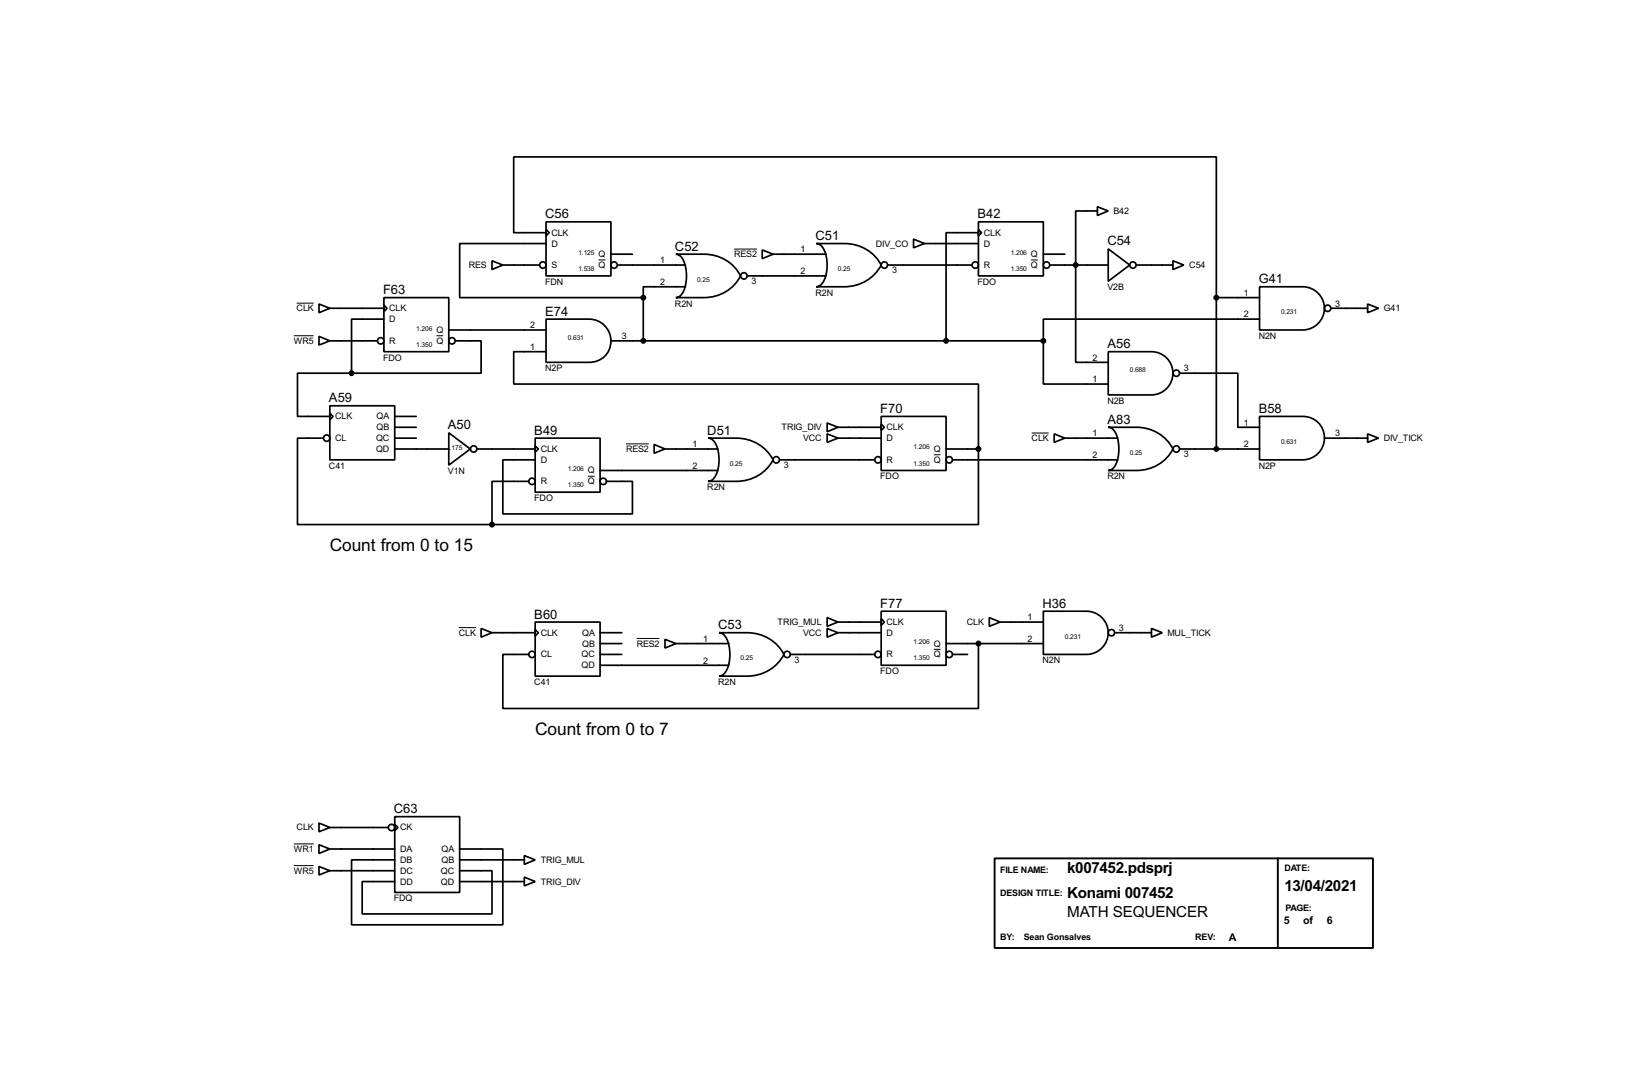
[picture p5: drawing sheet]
<svg xmlns="http://www.w3.org/2000/svg" width="383mm" height="256mm" viewBox="0 0 383 256" stroke-linecap="round" stroke-linejoin="round" font-family="sans-serif">
<g fill="none" stroke="#000" stroke-width=".4">
<path d="M128.3 52.1h15.3v12.7h-15.3zM128.3 53.9l.8 .8-.8 .7zM128.3 54.7h-7.6v-17.8h165.1v33M128.3 57.2h-20.3v12.7h43.2M143.6 59.7h5M158.8 59.7h6.6a9.5 9.5 0 0 1 8.6 5.1 9.5 9.5 0 0 1-8.6 5.1h-6.6a3.2 3.2 0 0 0 2.3-3.1 7.9 7.9 0 0 0-1.3-6.7zM179.1 58.7l2.6 1-2.6 1.1zM181.7 59.7h12.4M191.8 57.2h6.6a9.6 9.6 0 0 1 8.7 5.1 9.6 9.6 0 0 1-8.7 5.1h-6.6a3.2 3.2 0 0 0 2.4-3.2 7.6 7.6 0 0 0-1.4-6.6zM214.7 56.2l2.5 1-2.5 1zM217.2 57.2h12.7M229.9 52.1h15.3v12.7h-15.3z"/>
<path d="M229.9 53.9l.8 .8-.8 .7zM229.9 54.7h-7.6v25.4M245.2 59.7h5M257.9 48.6l2.5 1-2.5 1zM257.9 49.6h-5.1v35.5h7.6M260.4 58.5l5.1 3.8-5.1 3.8zM75 71.4l2.5 1-2.5 1.1zM75 79l2.5 1.1-2.5 1zM77.5 72.4h12.7M90.2 69.9h15.3v12.7h-15.3zM90.2 71.7l.8 .7-.8 .8zM90.2 75h-7.6v12.7"/>
<path d="M105.5 77.5h22.8M115.6 61.3l2.6 1-2.6 1zM118.2 62.3h8.6M128.3 75h10.2a5.1 5.1 0 0 1 5.1 5 5.1 5.1 0 0 1-5.1 5.1h-10.2zM145.1 62.3h16M151.2 69.9v10.2M161.1 67.4h-9.9v2.5M175.6 64.8h18.5M208.6 62.3h19.8M246.7 62.3h13.7M267 62.3h8.6M275.6 61.3l2.6 1-2.6 1z"/>
<path d="M285.8 69.9v35.6M285.8 69.9h10.2M296 67.4h10.1a5.1 5.1 0 0 1 5.1 5 5.1 5.1 0 0 1-5.1 5.1h-10.1zM296 75h-50.8v5.1M312.7 72.4h8.7M321.4 71.4l2.5 1-2.5 1.1zM77.5 95.3h15.3v12.7h-15.3zM77.5 97.1l.8 .7-.8 .8zM77.5 80.1h11.2M82.6 87.7h-12.7v10.1h7.6M92.8 97.8h5M107 80.1h6.1v7.6h-30.5"/>
<path d="M128.3 82.6h-7.6v7.6h109.2v15.3M143.6 80.1h101.6M194.4 99.4l2.5 1-2.5 1zM207.1 97.8h15.2v12.7h-15.2zM207.1 99.6l.7 .8-.7 .7zM245.2 80.1v10.1h15.2M260.4 82.6h10.2a5.1 5.1 0 0 1 5 5.1 5.1 5.1 0 0 1-5 5.1h-10.2zM277.2 87.7h13.7v12.7h5.1M296 97.8h10.1a5.1 5.1 0 0 1 5.1 5.1 5.1 5.1 0 0 1-5.1 5.1h-10.1zM76 102.9h-6.1v20.3h45.7M92.8 102.9h5M92.8 100.4h5"/>
<path d="M92.8 105.5h12.7M105.5 101.7l5 3.8-5 3.8zM112.1 105.5h13.7M124.3 113.1h-8.7v10.1M125.8 102.9h15.2v12.7h-15.2zM125.8 104.7l.7 .8-.7 .7zM125.8 108h-7.6v12.7h30.4v-7.6h-6.1M141 110.5h27.7M153.7 104.4l2.6 1.1-2.6 1zM156.3 105.5h12.4M166.4 102.9h6.6a9.6 9.6 0 0 1 8.7 5.1 9.6 9.6 0 0 1-8.7 5.1h-6.6a3.2 3.2 0 0 0 2.4-3.2 7.7 7.7 0 0 0-1.4-6.6zM183.2 108h22.3"/>
<path d="M194.4 101.9l2.5 1-2.5 1zM196.9 102.9h10.2M196.9 100.4h10.2M222.3 105.5h7.6M223.8 108h38.9M229.9 105.5v17.7h-114.3M247.7 101.9l2.5 1-2.5 1zM250.2 102.9h12.5M260.4 100.4h6.6a9.5 9.5 0 0 1 8.6 5.1 9.4 9.4 0 0 1-8.6 5h-6.6a3.1 3.1 0 0 0 2.3-3.1 7.9 7.9 0 0 0-1.3-6.6zM277.2 105.5h18.8M311.2 102.9h10.2M321.4 101.9l2.5 1-2.5 1z"/>
<path d="M113.1 147.6l2.5 1-2.5 1.1zM115.6 148.6h10.2M125.8 146.1h15.2v12.7h-15.2zM125.8 147.9l.7 .7-.7 .8zM141 148.6h5.1M141 153.7h5.1M141 156.3h30.3M141 151.2h5.1M156.3 150.2l2.5 1-2.5 1zM158.8 151.2h12.5M169 148.6h6.6a9.6 9.6 0 0 1 8.6 5.1 9.6 9.6 0 0 1-8.6 5.1h-6.6a3.2 3.2 0 0 0 2.3-3.1 7.7 7.7 0 0 0-1.3-6.7zM185.7 153.7h19.8"/>
<path d="M194.4 147.6l2.5 1-2.5 1.1zM194.4 145.1l2.5 1-2.5 1zM196.9 148.6h10.2M196.9 146.1h10.2M207.1 143.6h15.2v12.7h-15.2zM207.1 145.3l.7 .8-.7 .8zM222.3 151.2h22.9M223.8 153.7h3.6M229.9 151.2v15.2h-111.7v-12.7h6.1M232.5 145.1l2.5 1-2.5 1zM235 146.1h10.2M245.2 143.6h10.1a5.1 5.1 0 0 1 5.1 5 5.1 5.1 0 0 1-5.1 5.1h-10.1z"/>
<path d="M261.9 148.6h8.7M270.6 147.6l2.5 1-2.5 1.1zM75 193.3l2.5 1.1-2.5 1zM75 198.4l2.5 1-2.5 1.1zM77.5 194.4h13.7M77.5 199.4h15.3M92.8 191.8h15.2v17.8h-15.2zM92.8 193.6l.7 .8-.7 .7zM108 199.4h10.2v17.8h-35.6v-15.2h10.2M75 203.5l2.5 1-2.5 1zM77.5 204.5h15.3M108 204.5h7.6v10.2h-30.5v-7.6h7.7"/>
<path d="M108 207.1h15.2M108 202h15.2M123.2 206l2.6 1.1-2.6 1zM123.2 201l2.6 1-2.6 1z"/>
<circle cx="127.5" cy="62.3" r=".75"/>
<circle cx="144.3" cy="62.3" r=".75"/>
<circle cx="174.8" cy="64.8" r=".75"/>
<circle cx="207.8" cy="62.3" r=".75"/>
<circle cx="229.1" cy="62.3" r=".75"/>
<circle cx="245.9" cy="62.3" r=".75"/>
<circle cx="266.2" cy="62.3" r=".75"/>
<circle cx="311.9" cy="72.4" r=".75"/>
<circle cx="89.4" cy="80.1" r=".75"/>
<circle cx="106.2" cy="80.1" r=".75"/>
<circle cx="276.4" cy="87.7" r=".75"/>
<circle cx="76.7" cy="102.9" r=".75"/>
<circle cx="111.3" cy="105.5" r=".75"/>
<circle cx="125" cy="113.1" r=".75"/>
<circle cx="141.7" cy="113.1" r=".75"/>
<circle cx="182.4" cy="108" r=".75"/>
<circle cx="206.3" cy="108" r=".75"/>
<circle cx="223" cy="108" r=".75"/>
<circle cx="276.4" cy="105.5" r=".75"/>
<circle cx="125" cy="153.7" r=".75"/>
<circle cx="184.9" cy="153.7" r=".75"/>
<circle cx="206.3" cy="153.7" r=".75"/>
<circle cx="223" cy="153.7" r=".75"/>
<circle cx="261.1" cy="148.6" r=".75"/>
<circle cx="92" cy="194.4" r=".75"/>
</g>
<g fill="none" stroke="#000" stroke-width=".23">
<path d="M172.5 58.5h5.4M69.1 78.9h4.6M69.7 71.2h4M102.6 78.9h1.6M140.7 61.1h1.6M242.3 61.1h1.6M138.2 111.9h1.6M147.1 104.3h5.4M219.4 106.8h1.6M242.4 101.7h4M107.8 147.4h4M149.6 150h5.4"/>
<path d="M219.4 152.5h1.6M69.1 198.2h4.6M69.1 203.3h4.6"/>
</g>
<g fill="#000" stroke="#000" stroke-width=".4">
<circle cx="151.1" cy="69.9" r=".5"/>
<circle cx="252.7" cy="62.3" r=".5"/>
<circle cx="285.8" cy="69.9" r=".5"/>
<circle cx="82.6" cy="87.7" r=".5"/>
<circle cx="151.1" cy="80.1" r=".5"/>
<circle cx="222.3" cy="80.1" r=".5"/>
<circle cx="245.1" cy="80.1" r=".5"/>
<circle cx="229.9" cy="105.5" r=".5"/>
<circle cx="285.8" cy="105.5" r=".5"/>
<circle cx="115.6" cy="123.2" r=".5"/>
<circle cx="229.9" cy="151.2" r=".5"/>
</g>
<path d="M233.7 201.6h88.9v21.1h-88.9zM300.3 201.6v21.1" fill="none" stroke="#000" stroke-width=".45"/>
<g font-size="4.6">
<text x="77.5" y="129.4">Count from 0 to 15</text>
<text x="125.8" y="172.6">Count from 0 to 7</text>
</g>
<g font-size="4">
<text x="250.8" y="205.2">k007452.pdsprj</text>
<text x="301.8" y="209.2">13/04/2021</text>
<text x="250.8" y="215.3">MATH SEQUENCER</text>
<text x="250.8" y="210.9">Konami 007452</text>
</g>
<g font-size="3.4">
<text x="128.1" y="51.3">C56</text>
<text x="229.7" y="51.3">B42</text>
<text x="158.6" y="58.9">C52</text>
<text x="191.6" y="56.4">C51</text>
<text x="260.2" y="57.7">C54</text>
<text x="90" y="69.1">F63</text>
<text x="295.8" y="66.6">G41</text>
<text x="128.1" y="74.1">E74</text>
<text x="260.2" y="81.8">A56</text>
<text x="77.3" y="94.5">A59</text>
<text x="105.3" y="100.9">A50</text>
<text x="206.9" y="97">F70</text>
<text x="260.2" y="99.6">A83</text>
<text x="295.8" y="97">B58</text>
<text x="125.6" y="102.1">B49</text>
<text x="166.2" y="102.1">D51</text>
<text x="206.9" y="142.8">F77</text>
<text x="245" y="142.8">H36</text>
<text x="125.6" y="145.3">B60</text>
<text x="168.8" y="147.8">C53</text>
<text x="92.6" y="191">C63</text>
</g>
<g font-size="2.8">
<text x="288.8" y="221">A</text>
<text x="301.7" y="216.9">5</text>
<text x="306.2" y="216.9">of</text>
<text x="311.8" y="216.9">6</text>
</g>
<g font-size="2.4">
<text x="261.7" y="50.2">B42</text>
<text x="129.6" y="55.4">CLK</text>
<text x="129.6" y="57.9">D</text>
<text x="188.1" y="59.3">1</text>
<text x="205.8" y="57.9">DIV_CO</text>
<text x="231.2" y="55.4">CLK</text>
<text x="231.2" y="57.9">D</text>
<text x="110.2" y="62.9">RES</text>
<text x="129.6" y="62.9">S</text>
<text x="140.7" y="60.4">Q</text>
<text x="140.7" y="62.9">Q</text>
<text x="155.1" y="61.9">1</text>
<text x="172.5" y="60.4">RES2</text>
<text x="188.1" y="64.4">2</text>
<text x="209.6" y="64.2">3</text>
<text x="231.2" y="62.9">R</text>
<text x="242.3" y="60.4">Q</text>
<text x="242.3" y="62.9">Q</text>
<text x="279.5" y="62.9">C54</text>
<text x="128.1" y="66.9">FDN</text>
<text x="155.1" y="67">2</text>
<text x="158.6" y="72">R2N</text>
<text x="176.6" y="66.7">3</text>
<text x="191.6" y="69.5">R2N</text>
<text x="229.7" y="66.9">FDO</text>
<text x="260.2" y="68.1">V2B</text>
<text x="292.3" y="69.5">1</text>
<text x="313.7" y="72">3</text>
<text x="69.7" y="73.1">CLK</text>
<text x="91.5" y="73.1">CLK</text>
<text x="91.5" y="75.6">D</text>
<text x="124.6" y="77.1">2</text>
<text x="292.3" y="74.6">2</text>
<text x="325.2" y="73.1">G41</text>
<text x="69.1" y="80.8">WR5</text>
<text x="91.5" y="80.8">R</text>
<text x="102.6" y="78.2">Q</text>
<text x="102.6" y="80.8">Q</text>
<text x="124.6" y="82.2">1</text>
<text x="146.1" y="79.7">3</text>
<text x="295.8" y="79.6">N2N</text>
<text x="90" y="84.7">FDO</text>
<text x="128.1" y="87.2">N2P</text>
<text x="256.7" y="89.8">1</text>
<text x="256.7" y="84.7">2</text>
<text x="278.2" y="87.3">3</text>
<text x="260.2" y="94.9">N2B</text>
<text x="78.8" y="98.5">CLK</text>
<text x="88.5" y="98.5">QA</text>
<text x="88.5" y="101.1">QB</text>
<text x="183.7" y="101.1">TRIG_DIV</text>
<text x="208.3" y="101.1">CLK</text>
<text x="292.3" y="100">1</text>
<text x="78.8" y="103.6">CL</text>
<text x="88.4" y="103.6">QC</text>
<text x="88.4" y="106.2">QD</text>
<text x="127.1" y="106.2">CLK</text>
<text x="147.1" y="106.2">RES2</text>
<text x="162.7" y="105.1">1</text>
<text x="188.7" y="103.6">VCC</text>
<text x="208.3" y="103.6">D</text>
<text x="219.4" y="106.2">Q</text>
<text x="242.4" y="103.6">CLK</text>
<text x="256.7" y="102.5">1</text>
<text x="256.7" y="107.6">2</text>
<text x="278.2" y="107.4">3</text>
<text x="292.3" y="105.1">2</text>
<text x="313.7" y="102.5">3</text>
<text x="325.2" y="103.6">DIV_TICK</text>
<text x="77.3" y="110.1">C41</text>
<text x="105.3" y="111.4">V1N</text>
<text x="127.1" y="108.7">D</text>
<text x="127.1" y="113.8">R</text>
<text x="138.2" y="111.2">Q</text>
<text x="138.2" y="113.8">Q</text>
<text x="162.7" y="110.1">2</text>
<text x="184.2" y="109.9">3</text>
<text x="206.9" y="112.6">FDO</text>
<text x="208.3" y="108.7">R</text>
<text x="219.4" y="108.7">Q</text>
<text x="260.2" y="112.6">R2N</text>
<text x="295.8" y="110.1">N2P</text>
<text x="125.6" y="117.7">FDO</text>
<text x="166.2" y="115.2">R2N</text>
<text x="107.8" y="149.3">CLK</text>
<text x="127.1" y="149.3">CLK</text>
<text x="136.8" y="149.3">QA</text>
<text x="182.7" y="146.8">TRIG_MUL</text>
<text x="188.7" y="149.3">VCC</text>
<text x="208.3" y="146.8">CLK</text>
<text x="208.3" y="149.3">D</text>
<text x="227.2" y="146.8">CLK</text>
<text x="241.5" y="145.7">1</text>
<text x="262.9" y="148.2">3</text>
<text x="274.4" y="149.3">MUL_TICK</text>
<text x="127.1" y="154.4">CL</text>
<text x="136.7" y="154.4">QC</text>
<text x="136.8" y="151.9">QB</text>
<text x="149.6" y="151.9">RES2</text>
<text x="165.3" y="150.8">1</text>
<text x="165.3" y="155.9">2</text>
<text x="186.7" y="155.6">3</text>
<text x="208.3" y="154.4">R</text>
<text x="219.4" y="151.9">Q</text>
<text x="219.4" y="154.4">Q</text>
<text x="241.5" y="150.8">2</text>
<text x="245" y="155.8">N2N</text>
<text x="125.6" y="160.9">C41</text>
<text x="136.7" y="157">QD</text>
<text x="168.8" y="160.9">R2N</text>
<text x="206.9" y="158.4">FDO</text>
<text x="69.7" y="195.1">CLK</text>
<text x="94" y="195.1">CK</text>
<text x="69.1" y="200.1">WR1</text>
<text x="94" y="200.1">DA</text>
<text x="94" y="202.7">DB</text>
<text x="103.8" y="200.1">QA</text>
<text x="103.8" y="202.7">QB</text>
<text x="127.1" y="202.7">TRIG_MUL</text>
<text x="69.1" y="205.2">WR5</text>
<text x="94" y="205.2">DC</text>
<text x="94" y="207.8">DD</text>
<text x="103.6" y="205.2">QC</text>
<text x="103.6" y="207.8">QD</text>
<text x="127.1" y="207.8">TRIG_DIV</text>
<text x="235" y="205">FILE NAME:</text>
<text x="301.8" y="204.5">DATE:</text>
<text x="92.6" y="211.7">FDQ</text>
<text x="235" y="210.4">DESIGN TITLE:</text>
<text x="302.1" y="213.9">PAGE:</text>
<text x="235" y="220.8">BY:</text>
<text x="240.6" y="220.8">Sean Gonsalves</text>
<text x="280.9" y="220.8">REV:</text>
</g>
<g font-size="1.8">
<text x="135.9" y="59.9">1.125</text>
<text x="237.5" y="59.9">1.206</text>
<text x="135.9" y="63.6">1.538</text>
<text x="196.9" y="63.6">0.25</text>
<text x="237.5" y="63.6">1.350</text>
<text x="163.9" y="66.2">0.25</text>
<text x="97.8" y="77.6">1.206</text>
<text x="301" y="73.8">0.231</text>
<text x="97.8" y="81.5">1.350</text>
<text x="133.4" y="79.7">0.631</text>
<text x="265.5" y="87.4">0.688</text>
<text x="105.7" y="105.8">.175</text>
<text x="214.7" y="105.6">1.206</text>
<text x="265.5" y="106.9">0.25</text>
<text x="301" y="104.3">0.631</text>
<text x="133.4" y="110.7">1.206</text>
<text x="171.5" y="109.4">0.25</text>
<text x="214.7" y="109.4">1.350</text>
<text x="133.4" y="114.5">1.350</text>
<text x="174" y="155.1">0.25</text>
<text x="214.7" y="151.3">1.206</text>
<text x="214.7" y="155.1">1.350</text>
<text x="250.2" y="150">0.231</text>
</g>
</svg>
